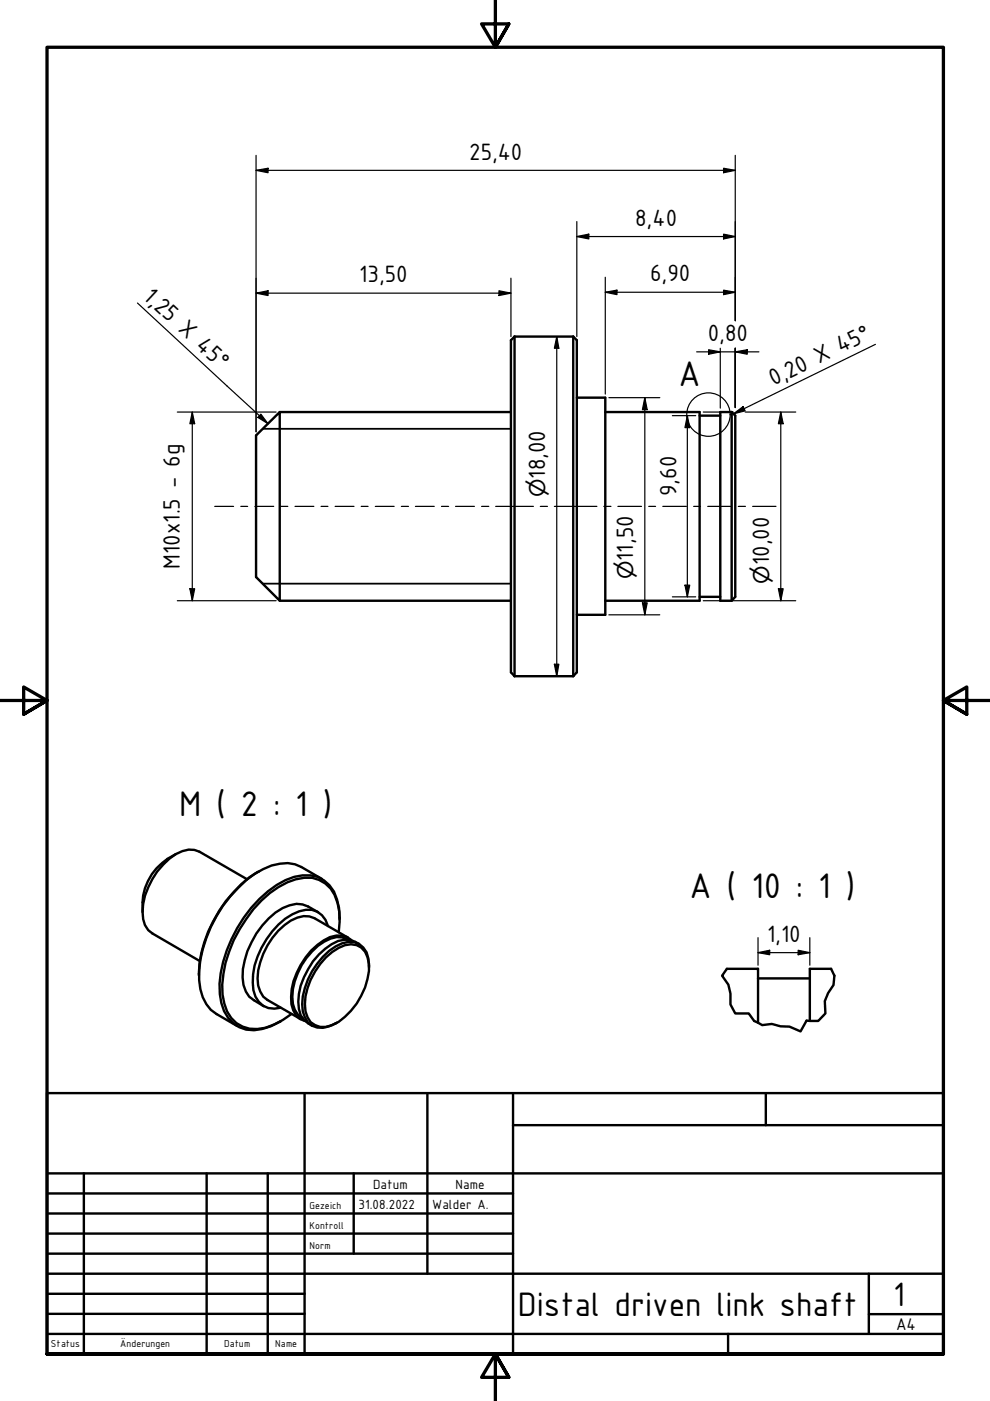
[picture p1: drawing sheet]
<svg xmlns="http://www.w3.org/2000/svg" width="210mm" height="297mm" viewBox="0 0 210 297" stroke-linecap="round" stroke-linejoin="round" font-family="sans-serif">
<!-- layer: Visible (ISO) -->
<g fill="none" stroke="#000" stroke-width=".51">
<path d="M109.1 71.4l-.8 .7v70.4l.8 .9M109.1 71.4v72M109.1 71.4h12.4M121.5 71.4v72M121.5 71.4l.8 .7v70.4l-.8 .9M54.3 92.3l5-4.9v40l-5-5zM59.3 87.4h49M122.3 84.3h6v46.1h-6M128.3 87.4h20v40h-20M148.3 88.1h4.4M152.7 87.4h2.4l.8 .7v38.4l-.8 .9h-2.4zM155.1 87.4v40"/>
<path d="M59.3 127.4h49M148.3 126.5h4.4M109.1 143.4h12.4M37.3 181.1a12 12 0 0 0-7.1 12.2M52.4 186.4l-10.1-5.8a5 5 0 0 0-5 .5 15.8 15.8 0 0 0-7.1 12.2 4.8 4.8 0 0 0 2.1 4.6l10.1 5.9M54.9 184.8a24.1 24.1 0 0 0-9.7 10.5 24 24 0 0 0-3 11.5M67.4 193.4l-2.1-1.2a5.4 5.4 0 0 0-5.4 .3 17.8 17.8 0 0 0-8.5 14.7 5.4 5.4 0 0 0 2.4 4.9l2.1 1.2M68.3 186.4l-4.4-2.6a7.6 7.6 0 0 0-6.3-.3 17.3 17.3 0 0 0-7.1 4.8 27.6 27.6 0 0 0-8.3 19.5 8.7 8.7 0 0 0 3.7 7.2l4.4 2.5M69.5 196.3a4.3 4.3 0 0 0-6.1-3.1 15.3 15.3 0 0 0-8 7.8 14.4 14.4 0 0 0-1.7 8.9 4.4 4.4 0 0 0 5.8 3.8M71.8 197.7a12.5 12.5 0 0 0-1.7-9.3 6.6 6.6 0 0 0-7.4-2 19.8 19.8 0 0 0-10.5 8.5 25.9 25.9 0 0 0-5 16 7.9 7.9 0 0 0 4.2 6.8 8.1 8.1 0 0 0 6.7-.5l1.8-.9 1.9-1.3M72 194.9a11.1 11.1 0 0 0-2.2-7.2 6.1 6.1 0 0 0-5.7-2.1 15.1 15.1 0 0 0-9.1 5 29.4 29.4 0 0 0-8.5 18 10.5 10.5 0 0 0 3 8.4 6.6 6.6 0 0 0 6.1 1.2l1.8-.6 2.2-1.1M73.7 199.2a4.5 4.5 0 0 0-4.9 .4 14.3 14.3 0 0 0-6.7 13.2 3.8 3.8 0 0 0 2 3"/>
<path d="M73.8 198.8l-7.1-4.1a5 5 0 0 0-5 .5 15.8 15.8 0 0 0-7.1 12.2 5.2 5.2 0 0 0 2.1 4.6l7.1 4.1M74.5 199.3a4.5 4.5 0 0 0-5.9 .1 15.2 15.2 0 0 0-6.8 13.5 4 4 0 0 0 2.8 3.6M69.1 203a8.7 8.7 0 0 1 5.3-2.8 3.5 3.5 0 0 1 3.5 2.7 9.6 9.6 0 0 1-.5 6.4 14.4 14.4 0 0 1-7 8 3.9 3.9 0 0 1-5.6-2.9 14.1 14.1 0 0 1 4.3-11.4zM76.1 200.1a4.7 4.7 0 0 0-5.8 .1 15.8 15.8 0 0 0-7.1 12.2 4.8 4.8 0 0 0 3 5.1M78.2 205.1a5.7 5.7 0 0 0-2.1-5 4.9 4.9 0 0 0-4.9 .5 15.7 15.7 0 0 0-7.1 12.3 5.2 5.2 0 0 0 2.1 4.6 5.2 5.2 0 0 0 5.2-.7M154.1 205.4h6.6v11.4M160.7 207.4h11M176.2 205.4h-4.5v11.1"/>
</g>
<!-- layer: Visible Narrow (ISO) -->
<path d="M55.8 90.9h52.5M55.8 123.7h52.5" fill="none" stroke="#000" stroke-width=".38"/>
<!-- layer: Break Line (ISO) -->
<path d="M154.1 205.4l-1 1.5 1.3 1.9 .5 1.9v2.3l1 1.9h2.8l1.2 1.6 1.7 .8 2-.2 1.9 .5 1.9 .1 2.3 1 1.3-2.3 2.5 .1 1.5-1.6-.1-2.6 .7-1.7 1.1-1.8 .2-1.9-.7-1.5" fill="none" stroke="#000" stroke-width=".51"/>
<!-- layer: Detail Boundary (ISO) -->
<circle cx="150.2" cy="87.9" r="4.6" fill="none" stroke="#000" stroke-width=".25"/>
<!-- layer: Border (ISO) -->
<path d="M105 0v10l-2.9-4.9h5.8l-2.9 4.9 2.9-4.9M0 148.5h10l-5-2.8v5.7l5-2.9-5 2.9M210 148.5h-10l5-2.8v5.7l-5-2.9 5 2.9M10 287.1v-277.1h190v277.1h-190h190M107.9 292l-2.9-4.9 2.9 4.9h-5.8l2.9-4.9v9.9" fill="none" stroke="#000" stroke-width=".7"/>
<!-- layer: Title (ISO) -->
<g fill="none" stroke="#000" stroke-width=".51">
<path d="M10 231.8h190v55.3h-190zM64.6 231.8v55.3M90.6 231.8v38.3M108.8 238.6h91.2M108.8 231.8v55.3M162.4 231.8v6.8M10 253h98.8M10 257.3h98.8M10 248.8h190M17.8 248.8v38.3M43.8 248.8v38.3M56.8 248.8v38.3"/>
<path d="M75 248.8v17M10 261.5h98.8M10 265.8h98.8M10 270.1h190M10 274.3h54.6M10 278.6h54.6M184.2 278.6h15.8M184.2 270.1v12.7M10 282.8h190M154.4 282.8v4.3"/>
</g>
<!-- layer: Dimension (ISO) -->
<g fill="none" stroke="#000" stroke-width=".25">
<path d="M54.3 36.1l2.5-.4v.9zM54.3 32.9v58.7M54.3 36.1h101.6M153.4 35.7l2.5 .4-2.5 .5zM155.9 32.9v35.1M108.3 59v12.4M122.3 50.2l2.5-.6v1.1zM122.3 50.2h33.6M122.3 47v24.4M128.3 58.8v24.8M153.4 49.6l2.5 .6-2.5 .5zM54.3 62.2l2.5-.6v1.1z"/>
<path d="M54.3 62.2h54M105.8 61.6l2.5 .6-2.5 .5zM118 71.4l.5 2.4h-1zM118 71.4v72M128.3 62l2.5-.5v1zM128.3 62h27.6M147.7 74.6h13.2M150.2 74.2l2.5 .4-2.5 .5zM152.7 73.8v12.7M153.4 61.5l2.5 .5-2.5 .5zM155.9 74.6l2.5-.4v.9zM155.9 73.8v12.6"/>
<path d="M129.1 84.3h10.8M136.7 84.3l.5 2.6h-1zM136.7 84.3v46.1M142.6 88.1h4.9M145.7 88.1l.5 2.6h-1zM145.7 88.1v38.4M149.1 87.4h6.3M158 87.4h10.7M165.5 87.4l.6 2.4h-1.1zM165.5 87.4v40M129.1 130.4h10.8M136.2 127.8h1l-.5 2.6z"/>
<path d="M142.6 126.5h4.9M145.2 124.1h1l-.5 2.4zM149.1 127.4h19.6M165 124.8h1.1l-.6 2.6zM117.5 140.8h1l-.5 2.6zM160.7 198.8v5.8M171.7 198.8v5.8M160.7 202l2.5-.5v.9zM160.7 202h11M169.2 201.5l2.5 .5-2.5 .4z"/>
</g>
<g fill="#000">
<path d="M54.3 36.1l2.5-.4v.9z" fill-rule="evenodd"/>
<path d="M153.4 35.7l2.5 .4-2.5 .5z" fill-rule="evenodd"/>
<path d="M122.3 50.2l2.5-.6v1.1z" fill-rule="evenodd"/>
<path d="M153.4 49.6l2.5 .6-2.5 .5z" fill-rule="evenodd"/>
<path d="M54.3 62.2l2.5-.6v1.1z" fill-rule="evenodd"/>
<path d="M105.8 61.6l2.5 .6-2.5 .5z" fill-rule="evenodd"/>
<path d="M118 71.4l.5 2.4h-1z" fill-rule="evenodd"/>
<path d="M128.3 62l2.5-.5v1z" fill-rule="evenodd"/>
<path d="M150.2 74.2l2.5 .4-2.5 .5z" fill-rule="evenodd"/>
<path d="M153.4 61.5l2.5 .5-2.5 .5z" fill-rule="evenodd"/>
<path d="M155.9 74.6l2.5-.4v.9z" fill-rule="evenodd"/>
<path d="M136.7 84.3l.5 2.6h-1z" fill-rule="evenodd"/>
<path d="M145.7 88.1l.5 2.6h-1z" fill-rule="evenodd"/>
<path d="M165.5 87.4l.6 2.4h-1.1z" fill-rule="evenodd"/>
<path d="M136.2 127.8h1l-.5 2.6z" fill-rule="evenodd"/>
<path d="M145.2 124.1h1l-.5 2.4z" fill-rule="evenodd"/>
<path d="M165 124.8h1.1l-.6 2.6z" fill-rule="evenodd"/>
<path d="M117.5 140.8h1l-.5 2.6z" fill-rule="evenodd"/>
<path d="M160.7 202l2.5-.5v.9z" fill-rule="evenodd"/>
<path d="M169.2 201.5l2.5 .5-2.5 .4z" fill-rule="evenodd"/>
</g>
<!-- layer: Centerline (ISO) -->
<g fill="none" stroke="#000" stroke-width=".25">
<path d="M45.5 107.4h4M51.1 107.4h1.4M54 107.4h4M59.6 107.4h1.4M62.5 107.4h4M68.1 107.4h1.4M71.1 107.4h4M76.6 107.4h1.4M79.6 107.4h4M85.1 107.4h1.5M88.1 107.4h4M93.6 107.4h1.5"/>
<path d="M96.6 107.4h4M102.1 107.4h1.5M105.1 107.4h8M114.6 107.4h1.5M117.5 107.4h9.1M128 107.4h1.5M131 107.4h5M137.5 107.4h1.5M140.5 107.4h5M147.1 107.4h1.4M150.1 107.4h5M156.5 107.4h1.6"/>
<path d="M159.6 107.4h4.9"/>
</g>
<!-- layer: Symbol (ISO) -->
<path d="M29.1 64.2l27.7 25.6M185.6 73l-30.1 14.7M37.6 87.4h20.9M40.8 87.4l.5 2.4h-1zM40.8 87.4v40M55.3 87.8l1.5 2-2.1-1.3zM155.5 87.7l2-1.5 .5 .9zM37.6 127.4h20.9M40.3 124.8h1l-.5 2.6z" fill="none" stroke="#000" stroke-width=".25"/>
<g fill="#000">
<path d="M40.8 87.4l.5 2.4h-1z" fill-rule="evenodd"/>
<path d="M55.3 87.8l1.5 2-2.1-1.3z" fill-rule="evenodd"/>
<path d="M155.5 87.7l2-1.5 .5 .9z" fill-rule="evenodd"/>
<path d="M40.3 124.8h1l-.5 2.6z" fill-rule="evenodd"/>
</g>
<g font-size="8.1">
<text x="143.8" y="81.8">A</text>
<text x="38" y="173.1">M ( 2 : 1 )</text>
<text x="146.2" y="190.4">A ( 10 : 1 )</text>
</g>
<g font-size="7.7">
<text x="109.8" y="278.9">Distal driven link shaft</text>
<text x="189.4" y="276.8">1</text>
</g>
<g font-size="5.4">
<text x="99.4" y="33.8">25,40</text>
<text x="134.7" y="47.9">8,40</text>
<text x="76.1" y="59.9">13,50</text>
<text x="137.9" y="59.7">6,90</text>
<text x="30.2" y="63.2" transform="rotate(43 30.2 63.2)">1,25 X 45°</text>
<text x="150.1" y="72.3">0,80</text>
<text x="164" y="81.9" transform="rotate(-26 164 81.9)">0,20 X 45°</text>
<text x="115.6" y="101.5" transform="rotate(-90 115.6 101.5)">18,00</text>
<text x="143.4" y="105.1" transform="rotate(-90 143.4 105.1)">9,60</text>
<text x="134.2" y="118.9" transform="rotate(-90 134.2 118.9)">11,50</text>
<text x="163.1" y="119.8" transform="rotate(-90 163.1 119.8)">10,00</text>
<text x="38.1" y="120.6" transform="rotate(-90 38.1 120.6)">M10x1.5 - 6g</text>
<text x="162.6" y="199.6">1,10</text>
</g>
<g font-size="4.6">
<text x="115.6" y="105.5" transform="rotate(-90 115.6 105.5)">⌀</text>
<text x="134.2" y="122.8" transform="rotate(-90 134.2 122.8)">⌀</text>
<text x="163.1" y="123.7" transform="rotate(-90 163.1 123.7)">⌀</text>
</g>
<text font-size="3.9" x="190" y="282">A4</text>
<g font-size="3">
<text x="76" y="256.3">31.08.2022</text>
<text x="79.1" y="252">Datum</text>
<text x="91.6" y="256.3">Walder A.</text>
<text x="96.6" y="252">Name</text>
</g>
<g font-size="2.3">
<text x="65.6" y="256.3">Gezeich</text>
<text x="65.6" y="260.5">Kontroll</text>
<text x="65.6" y="264.8">Norm</text>
<text x="10.8" y="285.7">Status</text>
<text x="25.5" y="285.7">Änderungen</text>
<text x="47.5" y="285.7">Datum</text>
<text x="58.4" y="285.7">Name</text>
</g>
</svg>
